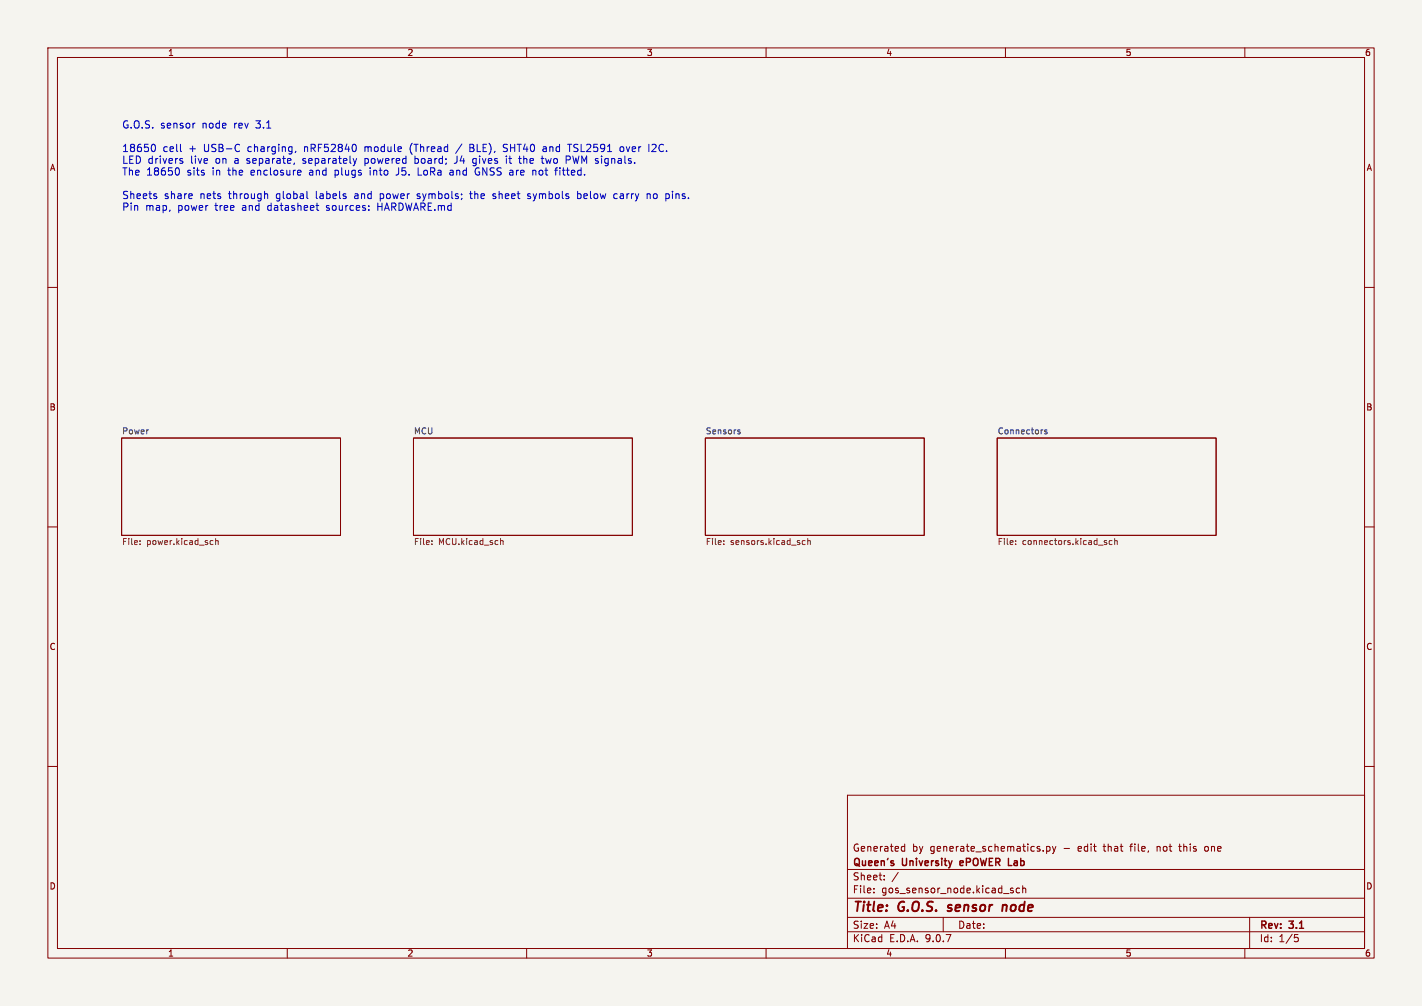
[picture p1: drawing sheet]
<svg xmlns="http://www.w3.org/2000/svg" width="297mm" height="210mm" viewBox="0 0 297 210" stroke-linecap="round" stroke-linejoin="round" font-family="sans-serif">
<path d="M0 0h297v210h-297z" fill="#f5f4ef" stroke="#f5f4ef" stroke-width=".21"/>
<g fill="none" stroke="#840000" stroke-width=".21">
<path d="M10 10h277v190h-277zM12 12h273v186h-273zM60 10v2M110 10v2M160 10v2M210 10v2M260 10v2M10 60h2M285 60h2M25.4 91.4h45.7v20.4h-45.7zM86.4 91.4h45.7v20.4h-45.7zM147.3 91.4h45.7v20.4h-45.7z"/>
<path d="M208.3 91.4h45.7v20.4h-45.7zM10 110h2M285 110h2M10 160h2M177 166h108v32h-108zM188.4 177.6h.6M188.4 176.8h.6M189 176.2v1.5M217.9 177.6v.1M218.6 176.8l.4-.1 .3 .3-.1 .6h-.6M218.6 176.7v1.5M219.8 176.7l.4 1"/>
<path d="M220.2 177.7l-.4 .5M220.5 176.7l-.3 1M241.7 176.7v1M241.7 176.8h.1M246.2 176.7h.5M246.4 176.2v1.3l.2 .2M252.1 176.7l-.4 .1-.1 .2 .1 .6 .4 .1M285 160h2M60 198v2M110 198v2M160 198v2M177 194.5h108"/>
<path d="M177 191.5h108M177 187.5h108M177 181.5h108M182.5 186.3v.1M182.5 185.5v.1M184.7 183.6v.1M184.7 182.8v.1M187.6 182.1l-1.3 2M197 191.5v3M210 198v2M211.1 185.8l.5 .2 .1 .2-.2 .2-.5-.1M211.1 185.5h.5"/>
<path d="M213 185.5l-.5-.1-.3 .3 .2 .6h.6M213.6 185.5l.2-.1 .4 .1v.9M213.6 184.9v1.5M260 198v2M261 191.5v6.5M270.4 195.1h.7M270.5 195.7h.4l.3 .3-.2 .5-.5 .1"/>
</g>
<path d="M197.9 190.1l.2 .1M198.1 189v.4M209.5 188.9l-.2 1.3M210.2 189l-.4-.1-.4 .2M210.3 189.2l-.1 1" fill="none" stroke="#840000" stroke-width=".4"/>
<path d="M200.6 179.8v.8M201.2 180l-.7 .2M210.6 180.7h.7" fill="none" stroke="#840000" stroke-width=".3"/>
<g fill="none" stroke="#725600" stroke-width=".21">
<path d="M29.2 113.6v.1M29.2 112.9v.1M44.1 112.8l.4 .1M44.5 113.6l-.4 .1M45 113l.5-.1 .1 .8M45 112.4v1.3M90.2 113.6v.1M90.2 112.9v.1M104.5 113l.5-.1 .1 .8M104.5 112.4v1.3M151.2 113.6v.1M151.2 112.9v.1"/>
<path d="M167.6 113.4l.2 .3 .4-.1M168.2 112.9l-.4-.1-.2 .3M168.7 113l.5-.1 .1 .8M168.7 112.4v1.3M212.1 113.6v.1M212.1 112.9v.1M231 113.3l.2 .1-.2 .3M231 112.8l.1 .1M232.3 112.9l-.4-.1-.2 .3 .1 .5h.5M232.8 113l.5-.1 .1 .8M232.8 112.4v1.3"/>
</g>
<path d="M154.3 90.2h.3v.2l-.4 .2M154.3 89.7l.3 .1M218.7 89.8l-.3-.1-.2 .2v.2l.5 .1v.3h-.5" fill="none" stroke="#006464" stroke-width=".21"/>
<g fill="none" stroke="#0000c2" stroke-width=".21">
<path d="M32 30.1a.81 .81 0 0 1 .5 .8 .81 .81 0 0 1-.5 .7M37.3 35.2l.2 .8-.2 .4-.2 .2M37.7 31.4l.2 .2M37.8 33.1l.3 .1M37.8 33.6l.3 .1 .1 .2-.2 .2h-.3M40.7 25.7l-.3 .1M49.7 30.1l.3 .2M50 31.5l-.3 .1M61.5 34l-.1 .3M61.8 31.6l-.2 .3M62.4 35.5l.4 .1 .1 .3-.8 .1M62.8 36.5l-.4 .1"/>
<path d="M74.5 33.1l-.4 1M77.3 35.5v1.1M83 36.5l-.3 .1M85.7 30.6v1M86.7 32.6v1.5M86.7 34l.1 .1M87.3 35v1.6h.8M94 36.5h.7M94 35.6h.6M94.7 35.9l-.7 .1M95.2 34l-.3 .1M96.5 30l-1.3 2"/>
<path d="M98.1 30.8h.6M98.3 39.9v1.3l.2 .3M98.7 30.1h-.6v1.5h.6M98.8 34l.5 .1M98.8 34.5h.5M98.9 33.2h-.1M99.4 36.3l.3 .3 .4-.1M99.9 35.9h.3M105.1 31.6h.6M105.8 30.1h-.4l-.3 .3 .2 .4 .4 .1M105.8 33.1v1M106.3 33.1h.6"/>
<path d="M108.3 33.1h.6M108.6 34l.3 .1M111.7 35.5l.2 .3v.8M113 33.1h.6M113.5 31.6h.6M113.5 30.7h.5M113.5 34.1h.1M114 33.1l.3 1M114.1 31l-.6 .1M116.9 35.5v1.1M118.5 30.1h.9M118.8 32.6l.3 .3-.1 .3-.8 .2"/>
<path d="M119 30.1v1.5M120.6 39.9v1.6M129.6 30.8l.2-.2 .4 .2 .1 .6-.2 .2h-.3l-.2-.1zM135.5 30.1v1.5M136.8 30.1l-.6 .2M137 30.8l-.9 .8h.9M32.5 41l.3 .2-.3 .3M32.5 40.4l.2 .1M55.7 40.4l.2 .3v.8M64.2 41.4l.1 .1M66 42.9h.6M66.3 43.8l.3 .1"/>
<path d="M78.9 42.4v1.5M78.9 43.1h.9M87.1 41.4l.4 .1M87.3 40.4l-.2 .3 .2 .3M98.1 40.4h.6M102.9 41.4h.6M103.5 40.5l-.3-.1-.3 .3 .1 .2 .5 .1M110.8 40.5l-.4-.1-.2 .3 .6 .5M110.8 41.2l-.2 .3-.4-.1M120.6 40.5l.5-.1 .3 .3-.2 .7h-.6M128.3 41.3l.2 .2 .4-.1M128.9 40.5l-.4-.1-.2 .2"/>
<path d="M135.2 40.6l.2-.2 .3 .1 .1 1"/>
</g>
<g font-size="2.8" fill="#840000">
<text x="178" y="190.9">Title:</text>
<text x="187.7" y="190.9">G.O.S.</text>
<text x="198.8" y="190.9">sensor</text>
<text x="211" y="190.9">node</text>
</g>
<g font-size="2.1" fill="#0000c2">
<text x="25.4" y="27.1">G.O.S.</text>
<text x="33.5" y="27.1">sensor</text>
<text x="42.3" y="27.1">node</text>
<text x="49" y="27.1">rev</text>
<text x="53.7" y="27.1">3.1</text>
<text x="25.4" y="32">18650</text>
<text x="25.4" y="34.5">LED drivers</text>
<text x="34" y="32">cell</text>
<text x="39.5" y="32">+</text>
<text x="39.9" y="34.5">live</text>
<text x="42.7" y="32">USB-C</text>
<text x="45.2" y="34.5">on</text>
<text x="49.2" y="34.5">a</text>
<text x="51.9" y="34.5">separate,</text>
<text x="52" y="32">charging,</text>
<text x="63.8" y="34.5">separately</text>
<text x="63.9" y="32">nRF52840</text>
<text x="76.7" y="32">module</text>
<text x="76.8" y="34.5">powered</text>
<text x="86.3" y="32">(Thread</text>
<text x="87.4" y="34.5">board;</text>
<text x="95.9" y="34.5">J4</text>
<text x="99.1" y="32">BLE),</text>
<text x="99.9" y="34.5">gives</text>
<text x="106.2" y="32">SHT40</text>
<text x="107" y="34.5">it</text>
<text x="109.9" y="34.5">the</text>
<text x="114.7" y="32">and</text>
<text x="114.8" y="34.5">two</text>
<text x="119.9" y="34.5">PWM signals.</text>
<text x="120.1" y="32">TSL2591</text>
<text x="131.1" y="32">over</text>
<text x="137.2" y="32">I2C.</text>
<text x="25.4" y="36.9">The</text>
<text x="25.4" y="41.9">Sheets</text>
<text x="30.6" y="36.9">18650</text>
<text x="34.3" y="41.9">share</text>
<text x="39.1" y="36.9">sits</text>
<text x="41.8" y="41.9">nets</text>
<text x="44.5" y="36.9">in</text>
<text x="47.9" y="41.9">through</text>
<text x="47.9" y="36.9">the</text>
<text x="52.8" y="36.9">enclosure</text>
<text x="57.9" y="41.9">global</text>
<text x="65.1" y="36.9">and</text>
<text x="66.4" y="41.9">labels</text>
<text x="70.6" y="36.9">plugs</text>
<text x="74.6" y="41.9">and</text>
<text x="78.1" y="36.9">into</text>
<text x="80" y="41.9">power</text>
<text x="83.7" y="36.9">J5.</text>
<text x="87.9" y="41.9">symbols;</text>
<text x="88.4" y="36.9">LoRa</text>
<text x="95.2" y="36.9">and</text>
<text x="99.2" y="41.9">the</text>
<text x="100.7" y="36.9">GNSS are</text>
<text x="104.1" y="41.9">sheet</text>
<text x="111.5" y="41.9">symbols</text>
<text x="113" y="36.9">not</text>
<text x="117.9" y="36.9">fitted.</text>
<text x="122" y="41.9">below</text>
<text x="129.8" y="41.9">carry</text>
<text x="136.8" y="41.9">no</text>
<text x="140.9" y="41.9">pins.</text>
<text x="25.4" y="44.3">Pin</text>
<text x="30.3" y="44.3">map,</text>
<text x="37.2" y="44.3">power</text>
<text x="45.1" y="44.3">tree</text>
<text x="50.8" y="44.3">and</text>
<text x="56.3" y="44.3">datasheet</text>
<text x="68.7" y="44.3">sources:</text>
<text x="79.5" y="44.3">HARDWARE.md</text>
</g>
<g font-size="2.1" fill="#840000">
<text x="178" y="178">Generated</text>
<text x="190.5" y="178">by</text>
<text x="194.3" y="178">generate_schematics.py</text>
<text x="222.3" y="178">-</text>
<text x="225.4" y="178">edit</text>
<text x="230.9" y="178">that</text>
<text x="236.7" y="178">file,</text>
<text x="242.3" y="178">not</text>
<text x="247.2" y="178">this</text>
<text x="252.6" y="178">one</text>
<text x="178" y="184">Sheet:</text>
<text x="178" y="181.2">Queen's</text>
<text x="188.5" y="181.2">University</text>
<text x="201.2" y="181.2">ePOWER</text>
<text x="211.9" y="181.2">Lab</text>
<text x="178" y="186.7">File:</text>
<text x="184.1" y="186.7">gos_sensor_node.kicad_sch</text>
<text x="178" y="196.9">KiCad</text>
<text x="178" y="194.1">Size:</text>
<text x="184.7" y="194.1">A4</text>
<text x="185.7" y="196.9">E.D.A.</text>
<text x="193.3" y="196.9">9.0.7</text>
<text x="200" y="194.1">Date:</text>
<text x="263" y="194.3">Rev:</text>
<text x="263" y="196.9">Id:</text>
<text x="267.1" y="196.9">1/5</text>
<text x="269.4" y="194.3">3.1</text>
</g>
<g font-size="1.8" fill="#840000">
<text x="35" y="11.9">1</text>
<text x="85" y="11.9">2</text>
<text x="135" y="11.9">3</text>
<text x="185" y="11.9">4</text>
<text x="235" y="11.9">5</text>
<text x="285" y="11.9">6</text>
<text x="10.3" y="35.9">A</text>
<text x="285.3" y="35.9">A</text>
<text x="10.3" y="85.9">B</text>
<text x="285.3" y="85.9">B</text>
<text x="10.3" y="135.9">C</text>
<text x="285.3" y="135.9">C</text>
<text x="10.3" y="185.9">D</text>
<text x="285.3" y="185.9">D</text>
<text x="35" y="199.9">1</text>
<text x="85" y="199.9">2</text>
<text x="135" y="199.9">3</text>
<text x="185" y="199.9">4</text>
<text x="235" y="199.9">5</text>
<text x="285" y="199.9">6</text>
</g>
<g font-size="1.8" fill="#006464">
<text x="25.4" y="90.7">Power</text>
<text x="86.4" y="90.7">MCU</text>
<text x="147.3" y="90.7">Sensors</text>
<text x="208.3" y="90.7">Connectors</text>
</g>
<g font-size="1.8" fill="#725600">
<text x="25.4" y="114.1">File:</text>
<text x="30.6" y="114.1">power.kicad_sch</text>
<text x="86.4" y="114.1">File:</text>
<text x="91.6" y="114.1">MCU.kicad_sch</text>
<text x="147.3" y="114.1">File:</text>
<text x="152.5" y="114.1">sensors.kicad_sch</text>
<text x="208.3" y="114.1">File:</text>
<text x="213.5" y="114.1">connectors.kicad_sch</text>
</g>
</svg>
